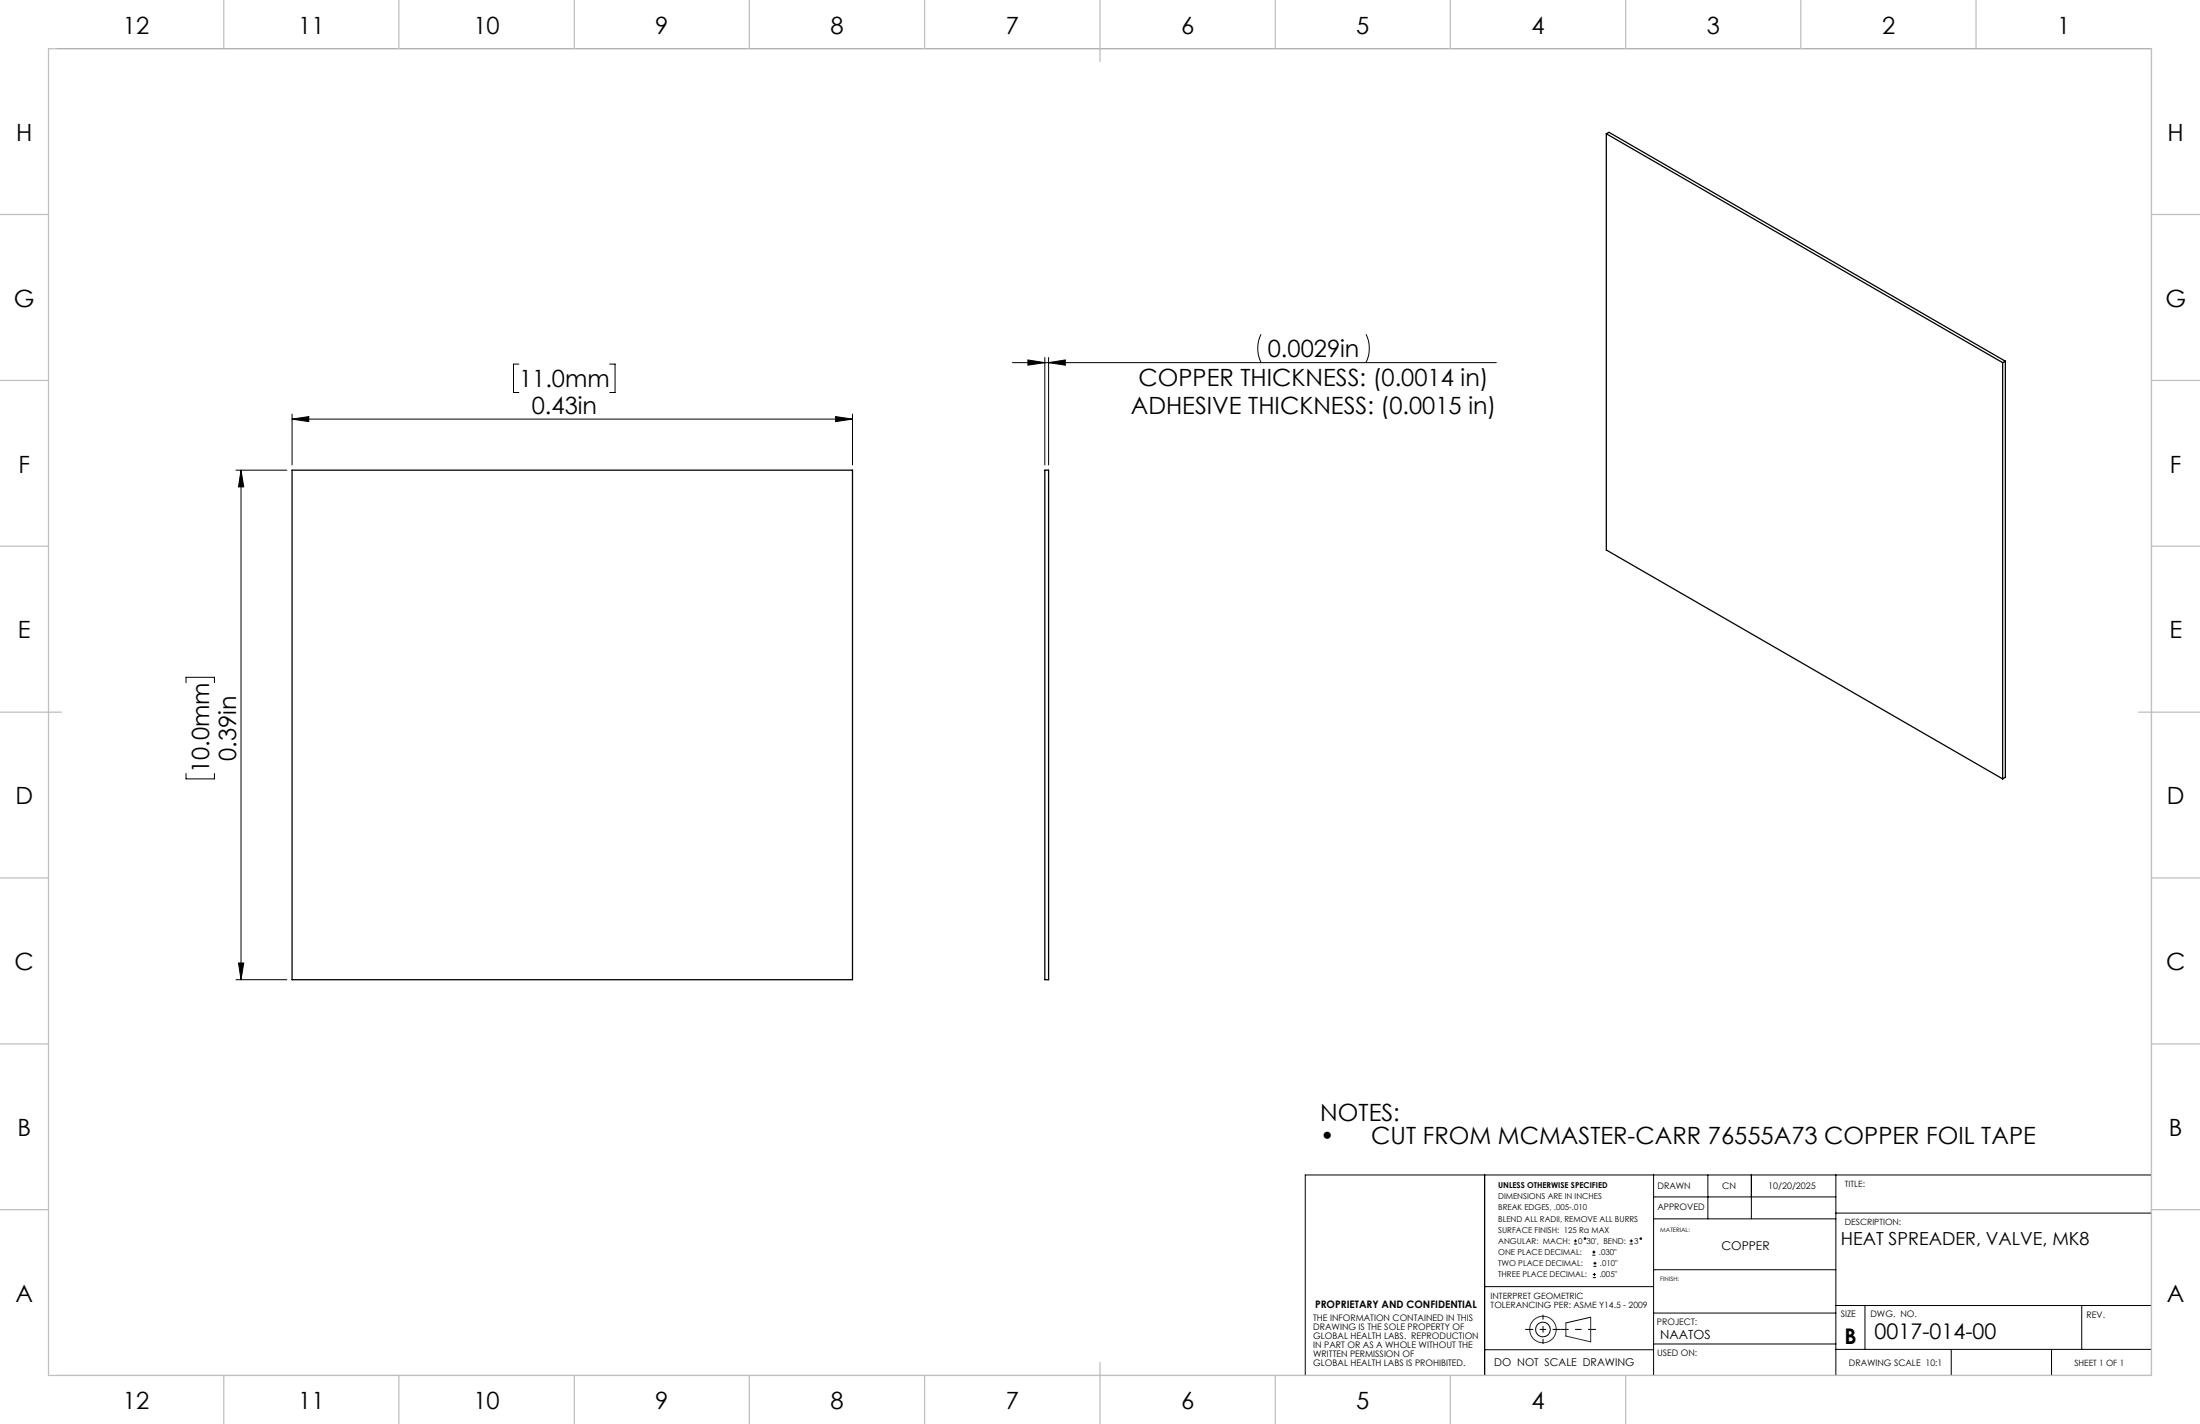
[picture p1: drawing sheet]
<svg xmlns="http://www.w3.org/2000/svg" width="432mm" height="279mm" viewBox="0 0 432 279" stroke-linecap="round" stroke-linejoin="round" font-family="sans-serif">
<path d="M315.3 26.2l77.8 45M315.3 26.2v81.7l77.8 44.9M315.3 26.2l.5-.2 77.8 44.9M393.1 71.2v81.6M393.6 70.9v81.6l-.5 .3M393.6 70.9l-.5 .3M57.3 92.3h110v99.9h-110zM205.1 92.3h.7v99.9h-.7z" fill="none" stroke="#000" stroke-width=".25"/>
<g fill="none" stroke="#000" stroke-width=".2">
<path d="M11.2 9.5h411.1v260.4h-411.1M101.8 71.4h-1v5.6h1M119.7 71.4h1v5.6h-1M198.7 71.2h95M201.8 70.6l3.3 .6-3.3 .4zM205.1 70.1v21.1M205.8 71.2l3.3-.6v1zM205.8 70.1v21.1M247.5 65.6a6.4 6.4 0 0 0 0 5.5M268.1 65.6a6.4 6.4 0 0 1 0 5.5M46.3 92.3h10M47.3 92.3l.5 3.2h-1z"/>
<path d="M47.3 92.3v99.9M57.3 82.2l3.3-.5v1zM57.3 81.2v10M57.3 82.2h110M164 81.7l3.3 .5-3.3 .5zM167.3 81.2v10M36.5 133.9v-1h5.6v1M36.5 151.8v1h5.6v-1M46.3 192.2h10M46.8 188.9h1l-.5 3.3zM291.4 230.5v39.4M324.6 230.5v39.4"/>
<path d="M324.6 239.1h35.7M324.6 234.8h35.7M335.2 230.5v8.6M343.7 230.5v8.6M360.3 230.5v39.4M360.3 238h62M422.3 230.5h-166.1v39.4M291.4 252.4h33.2M308.9 244.1h.6M308.9 243.5h.6M309.2 243.2v.6M312.2 258.4l-4.9 1.2"/>
<path d="M312.5 246.3h.6M312.5 245.7h.6M312.6 250.7h.6M312.6 250h.6M312.7 248.5h.6M312.7 247.9h.6M312.8 245.4v.6M312.9 249.8v.6M313.1 247.6v.6M319.9 244.1h.6M319.9 243.5h.6M320.2 243.2v.6"/>
<path d="M324.5 249.1h35.8M324.6 257.6h35.7M360.3 256.2h62M366 256.2v8.6M408.6 256.2v8.6M291.4 264.8h33.2M324.6 263.7h35.7M360.3 264.8h62M383 264.8v5.1M402.7 264.8v5.1"/>
<circle cx="311.1" cy="243" r=".15"/>
<circle cx="322" cy="243" r=".15"/>
<circle cx="302.8" cy="260.9" r="1.44"/>
</g>
<g fill="none" stroke="#400040" stroke-width=".2">
<path d="M312.2 258.4v4.9l-4.9-1.2v-2.5"/>
<circle cx="302.8" cy="260.9" r="2.61"/>
</g>
<path d="M299.3 260.8h7M306.3 260.8h6.9" fill="none" stroke="#000" stroke-width=".2" stroke-dasharray="15.2 1.3 1.3 1.3" stroke-dashoffset="13.7" stroke-linecap="butt"/>
<path d="M302.9 258v5.7" fill="none" stroke="#000" stroke-width=".2" stroke-dasharray="15.2 1.3 1.3 1.3" stroke-dashoffset="14.3" stroke-linecap="butt"/>
<g fill="none" stroke="#c0c0c0" stroke-width=".25">
<path d="M9.5 9.6h412.8v260.3h-412.8zM43.9 0v9.6M78.3 0v9.6M112.7 0v9.6M147.1 0v9.6M181.5 0v9.6M215.9 0v12.1M250.3 0v9.6M284.7 0v9.6M319.1 0v9.6M353.4 0v9.6M387.8 0v9.6"/>
<path d="M0 42.1h9.5M422.3 42.1h9.5M0 74.6h9.5M422.3 74.6h9.5M0 107.2h9.5M422.3 107.2h9.5M0 139.7h12.1M419.7 139.7h12.1M0 172.3h9.5M422.3 172.3h9.5M0 204.8h9.5M422.3 204.8h9.5"/>
<path d="M0 237.3h9.5M422.3 237.3h9.5M43.9 269.9v9.5M78.3 269.9v9.5M112.7 269.9v9.5M147.1 269.9v9.5M181.5 269.9v9.5M215.9 267.3v12.1M250.3 269.9v9.5M284.7 269.9v9.5M319.1 269.9v9.5"/>
</g>
<g fill="#000">
<path d="M201.8 70.6l3.3 .6-3.3 .4zM205.8 71.2l3.3-.6v1z"/>
<path d="M47.3 92.3l.5 3.2h-1zM46.8 188.9h1l-.5 3.3z"/>
<path d="M164 81.7l3.3 .5-3.3 .5zM57.3 82.2l3.3-.5v1z"/>
</g>
<g font-size="4.7">
<text x="24.1" y="6.6">12</text>
<text x="58.5" y="6.6">11</text>
<text x="92.9" y="6.6">10</text>
<text x="128.6" y="6.6">9</text>
<text x="163" y="6.6">8</text>
<text x="197.4" y="6.6">7</text>
<text x="231.8" y="6.6">6</text>
<text x="266.2" y="6.6">5</text>
<text x="300.6" y="6.6">4</text>
<text x="335" y="6.6">3</text>
<text x="369.4" y="6.6">2</text>
<text x="403.8" y="6.6">1</text>
<text x="3.2" y="27.6">H</text>
<text x="425.4" y="27.6">H</text>
<text x="2.7" y="60.2">G</text>
<text x="425" y="60.2">G</text>
<text x="248.8" y="70.1">0.0029in</text>
<text x="101.9" y="76">11.0mm</text>
<text x="223.5" y="75.6">COPPER THICKNESS: (0.0014 in)</text>
<text x="104.4" y="81.2">0.43in</text>
<text x="221.9" y="81.2">ADHESIVE THICKNESS: (0.0015 in)</text>
<text x="3.6" y="92.7">F</text>
<text x="425.9" y="92.7">F</text>
<text x="3.5" y="125.3">E</text>
<text x="425.8" y="125.3">E</text>
<text x="46.3" y="149.3" transform="rotate(-90 46.3 149.3)">0.39in</text>
<text x="41.1" y="151.7" transform="rotate(-90 41.1 151.7)">10.0mm</text>
<text x="3" y="157.8">D</text>
<text x="425.3" y="157.8">D</text>
<text x="2.9" y="190.4">C</text>
<text x="425.1" y="190.4">C</text>
<text x="259.1" y="219.9">NOTES:</text>
<text x="3.4" y="222.9">B</text>
<text x="259.1" y="224.4">•</text>
<text x="269.1" y="224.4">CUT FROM MCMASTER-CARR 76555A73 COPPER FOIL TAPE</text>
<text x="425.7" y="222.9">B</text>
<text x="3" y="255.4">A</text>
<text x="425.3" y="255.4">A</text>
<text x="24.1" y="276.5">12</text>
<text x="58.5" y="276.5">11</text>
<text x="92.9" y="276.5">10</text>
<text x="128.6" y="276.5">9</text>
<text x="163" y="276.5">8</text>
<text x="197.4" y="276.5">7</text>
<text x="231.8" y="276.5">6</text>
<text x="266.2" y="276.5">5</text>
<text x="300.6" y="276.5">4</text>
</g>
<g font-size="4.2">
<text x="362" y="263.8">B</text>
<text x="367.9" y="262.7">0017-014-00</text>
</g>
<text font-size="3.5" x="361.3" y="244.3">HEAT SPREADER, VALVE, MK8</text>
<text font-size="2.5" x="325.9" y="262.7">NAATOS</text>
<text font-size="2.4" x="337.9" y="245.3">COPPER</text>
<text font-size="2.1" x="293.3" y="268">DO NOT SCALE DRAWING</text>
<text font-size="2" x="258.1" y="256.5">PROPRIETARY AND CONFIDENTIAL</text>
<g font-size="1.8">
<text x="325.3" y="233.3">DRAWN</text>
<text x="338" y="233.3">CN</text>
<text x="347.1" y="233.3">10/20/2025</text>
<text x="325.3" y="237.5">APPROVED</text>
<text x="257.7" y="259.2">THE INFORMATION CONTAINED IN THIS</text>
<text x="257.7" y="260.9">DRAWING IS THE SOLE PROPERTY OF</text>
<text x="257.7" y="262.7">GLOBAL HEALTH LABS. REPRODUCTION</text>
<text x="325.2" y="260">PROJECT:</text>
<text x="361.3" y="258.4">SIZE</text>
<text x="367.1" y="258.4">DWG. NO.</text>
<text x="409.6" y="258.6">REV.</text>
<text x="257.7" y="264.5">IN PART OR AS A WHOLE WITHOUT THE</text>
<text x="257.7" y="266.2">WRITTEN PERMISSION OF</text>
<text x="257.7" y="268">GLOBAL HEALTH LABS IS PROHIBITED.</text>
<text x="325.2" y="266">USED ON:</text>
<text x="362.9" y="268">DRAWING SCALE 10:1</text>
</g>
<g font-size="1.7">
<text x="362.1" y="232.8">TITLE:</text>
<text x="362.1" y="240.4">DESCRIPTION:</text>
<text x="292.6" y="254.9">INTERPRET GEOMETRIC</text>
<text x="292.6" y="256.6">TOLERANCING PER: ASME Y14.5 - 2009</text>
<text x="407.1" y="268">SHEET 1 OF 1</text>
</g>
<g font-size="1.6">
<text x="294" y="233.1">UNLESS OTHERWISE SPECIFIED</text>
<text x="294" y="235.3">DIMENSIONS ARE IN INCHES</text>
<text x="294" y="237.5">BREAK EDGES, .005-.010</text>
<text x="294" y="239.7">BLEND ALL RADII, REMOVE ALL BURRS</text>
<text x="294" y="241.9">SURFACE FINISH: 125 Ra MAX</text>
<text x="294" y="244.1">ANGULAR: MACH:</text>
<text x="309.8" y="244.1">0</text>
<text x="311.4" y="244.1">30', BEND:</text>
<text x="320.7" y="244.1">3</text>
<text x="294" y="246.3">ONE PLACE DECIMAL:</text>
<text x="294" y="248.5">TWO PLACE DECIMAL:</text>
<text x="294" y="250.6">THREE PLACE DECIMAL:</text>
<text x="313.8" y="246.3">.030&quot;</text>
<text x="313.9" y="250.6">.005&quot;</text>
<text x="314" y="248.5">.010&quot;</text>
</g>
<g font-size="1.2">
<text x="325.9" y="241.8">MATERIAL:</text>
<text x="325.9" y="251.4">FINISH:</text>
</g>
</svg>
